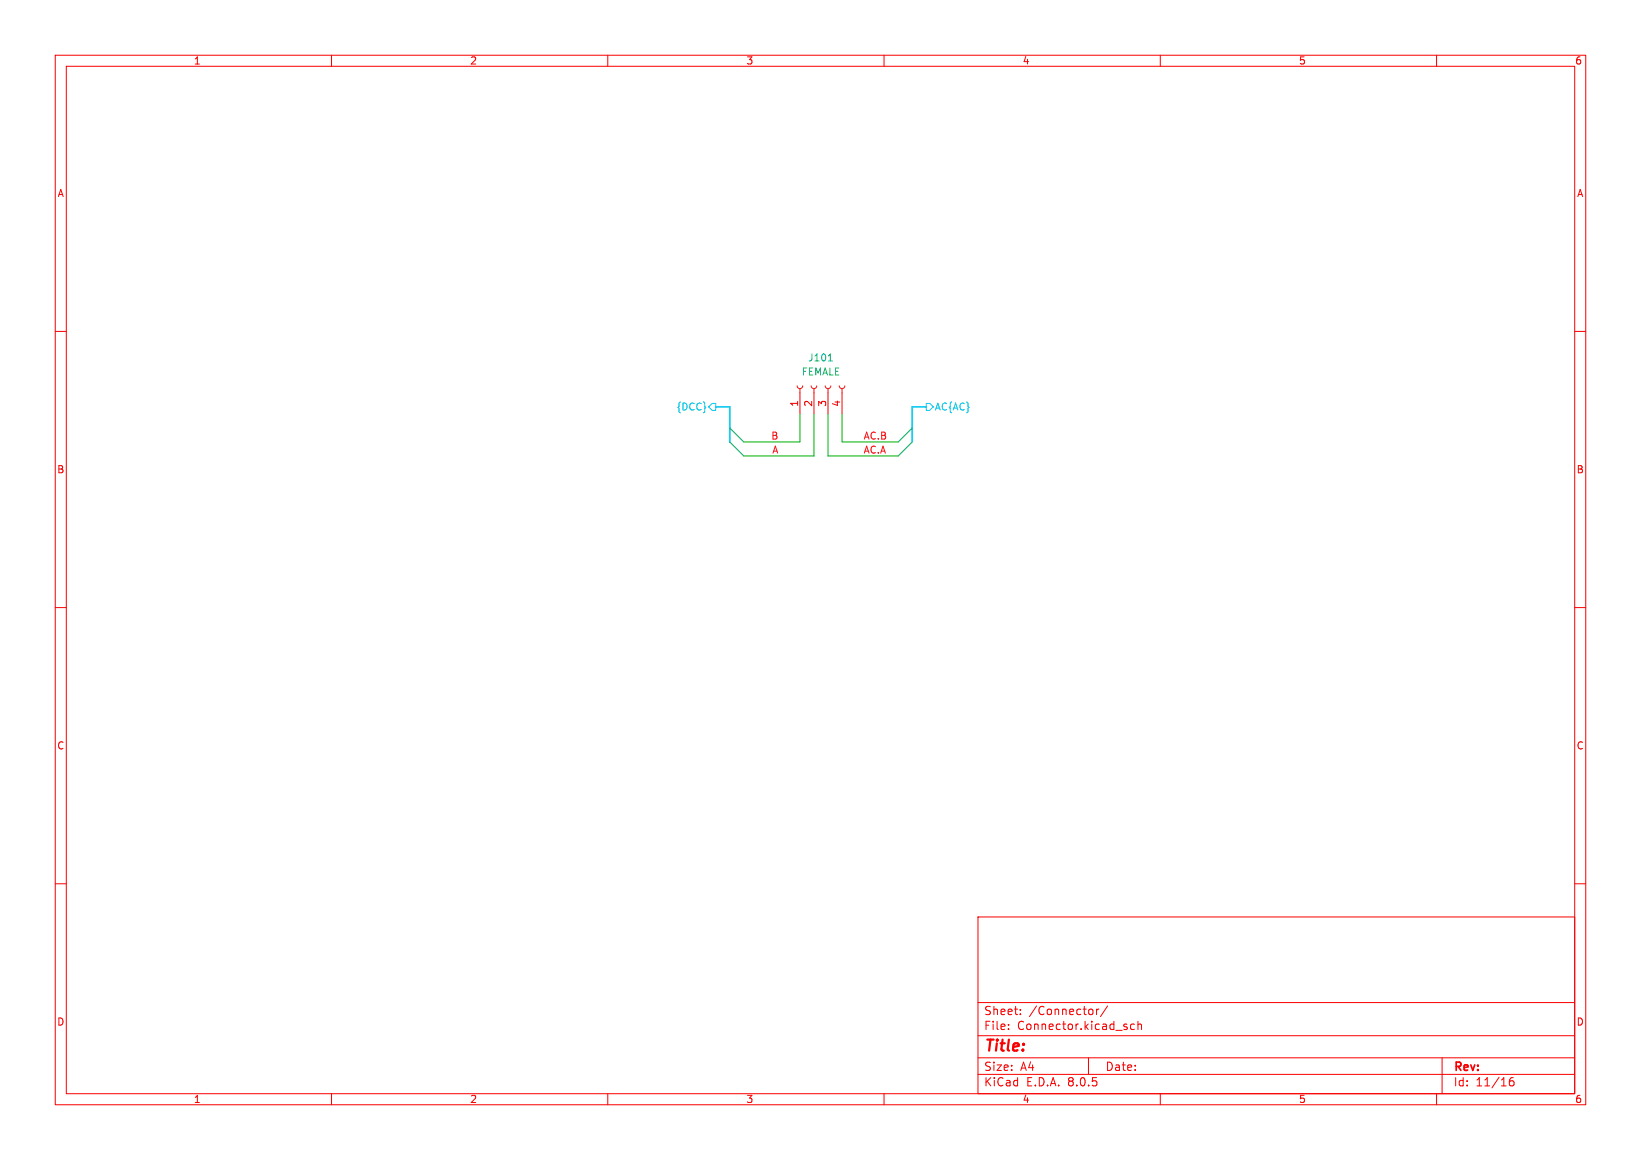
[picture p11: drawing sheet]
<svg xmlns="http://www.w3.org/2000/svg" width="297mm" height="210mm" viewBox="0 0 297 210" stroke-linecap="round" stroke-linejoin="round" font-family="sans-serif">
<g fill="none" stroke="#f90000" stroke-width=".18">
<path d="M10 10h277v190h-277zM12 12h273v186h-273zM60 10v2M110 10v2M160 10v2M210 10v2M260 10v2M10 60h2M285 60h2M10 110h2M285 110h2M10 160h2"/>
<path d="M285 160h2M177 166h108v32h-108zM60 198v2M110 198v2M160 198v2M177 194.5h108M177 191.5h108M177 187.5h108M177 181.5h108M182.5 186.3v.1M182.5 185.5v.1M184.7 183.6v.1"/>
<path d="M184.7 182.8v.1M197 191.5v3M197.7 182.8v.8M198.5 182.7v1M198.9 182.7l-.3 .1-.1 .2M200.5 182.1l-1.3 2M205.3 185.5l-.4-.1-.3 .3v.4l.1 .2h.6M206 185.5l.2-.1 .3 .1 .1 .9M206 184.9v1.5M210 198v2M260 198v2M261 191.5v6.5"/>
<path d="M273.9 195.1a.59 .59 0 0 0-.7 .6v.6l.1 .2 .4 .1 .3-.1v-.5l-.1-.3h-.4l-.3 .3"/>
</g>
<path d="M144.3 69.9l.1 .3 .4 .2 .3-.2 .2-.3M144.8 70.4v.7M146.8 69.9l.2 .3 .3 .2 .4-.2 .1-.3M147.3 70.4v.7M149.4 69.9l.1 .3 .4 .2 .3-.2 .2-.3M149.9 70.4v.7M151.9 69.9l.1 .3 .4 .2 .4-.2 .1-.3M152.4 70.4v.7" fill="none" stroke="#d72100" stroke-width=".18"/>
<path d="M144.8 71.1v3.8M147.3 71.1v3.8M149.9 71.1v3.8M152.4 71.1v3.8" fill="none" stroke="#df0000" stroke-width=".18"/>
<path d="M149.9 65.3h.7" fill="none" stroke="#00a0a0" stroke-width=".18"/>
<path d="M128.9 73h.6v1.3h-.6l-.6-.6zM167.6 73h.7l.6 .7-.6 .6h-.7z" fill="none" stroke="#00c8ff" stroke-width=".18"/>
<path d="M129.5 73.7h2.6v6.3M167.6 73.7h-2.5v6.3" fill="none" stroke="#00c8ff" stroke-width=".3"/>
<path d="M144.8 74.9v5.1h-10.2l-2.5-2.5M147.3 74.9v7.7h-12.7l-2.5-2.6M149.9 74.9v7.7h12.7l2.5-2.6M152.4 74.9v5.1h10.2l2.5-2.5" fill="none" stroke="#00b200" stroke-width=".18"/>
<text font-size="2.8" fill="#f90000" x="178" y="190.9">Title:</text>
<g font-size="2.1" fill="#f90000">
<text x="178" y="184">Sheet:</text>
<text x="186.2" y="184">/Connector/</text>
<text x="178" y="186.7">File:</text>
<text x="184.1" y="186.7">Connector.kicad_sch</text>
<text x="178" y="196.9">KiCad</text>
<text x="178" y="194.1">Size:</text>
<text x="184.7" y="194.1">A4</text>
<text x="185.7" y="196.9">E.D.A.</text>
<text x="193.3" y="196.9">8.0.5</text>
<text x="200" y="194.1">Date:</text>
<text x="263" y="194.3">Rev:</text>
<text x="263" y="196.9">Id:</text>
<text x="267.1" y="196.9">11/16</text>
</g>
<g font-size="1.8" fill="#f90000">
<text x="35" y="11.9">1</text>
<text x="85" y="11.9">2</text>
<text x="135" y="11.9">3</text>
<text x="185" y="11.9">4</text>
<text x="235" y="11.9">5</text>
<text x="285" y="11.9">6</text>
<text x="10.3" y="35.9">A</text>
<text x="285.3" y="35.9">A</text>
<text x="10.3" y="85.9">B</text>
<text x="285.3" y="85.9">B</text>
<text x="10.3" y="135.9">C</text>
<text x="285.3" y="135.9">C</text>
<text x="10.3" y="185.9">D</text>
<text x="285.3" y="185.9">D</text>
<text x="35" y="199.9">1</text>
<text x="85" y="199.9">2</text>
<text x="135" y="199.9">3</text>
<text x="185" y="199.9">4</text>
<text x="235" y="199.9">5</text>
<text x="285" y="199.9">6</text>
</g>
<text font-size="1.8" fill="#00a0a0" x="146.2" y="65.6">J101</text>
<text font-size="1.8" fill="#008e8e" x="145" y="68.2">FEMALE</text>
<g font-size="1.8" fill="#00c8ff">
<text x="122.4" y="74.5">{DCC}</text>
<text x="169.1" y="74.5">AC{AC}</text>
</g>
<g font-size="1.8" fill="#e70000">
<text x="144.5" y="73.7" transform="rotate(-90 144.5 73.7)">1</text>
<text x="147.1" y="73.7" transform="rotate(-90 147.1 73.7)">2</text>
<text x="149.6" y="73.7" transform="rotate(-90 149.6 73.7)">3</text>
<text x="152.1" y="73.7" transform="rotate(-90 152.1 73.7)">4</text>
</g>
<g font-size="1.8" fill="#f70b18">
<text x="139.5" y="79.7">B</text>
<text x="139.7" y="82.2">A</text>
<text x="156.2" y="82.2">AC.A</text>
<text x="156.2" y="79.7">AC.B</text>
</g>
</svg>
